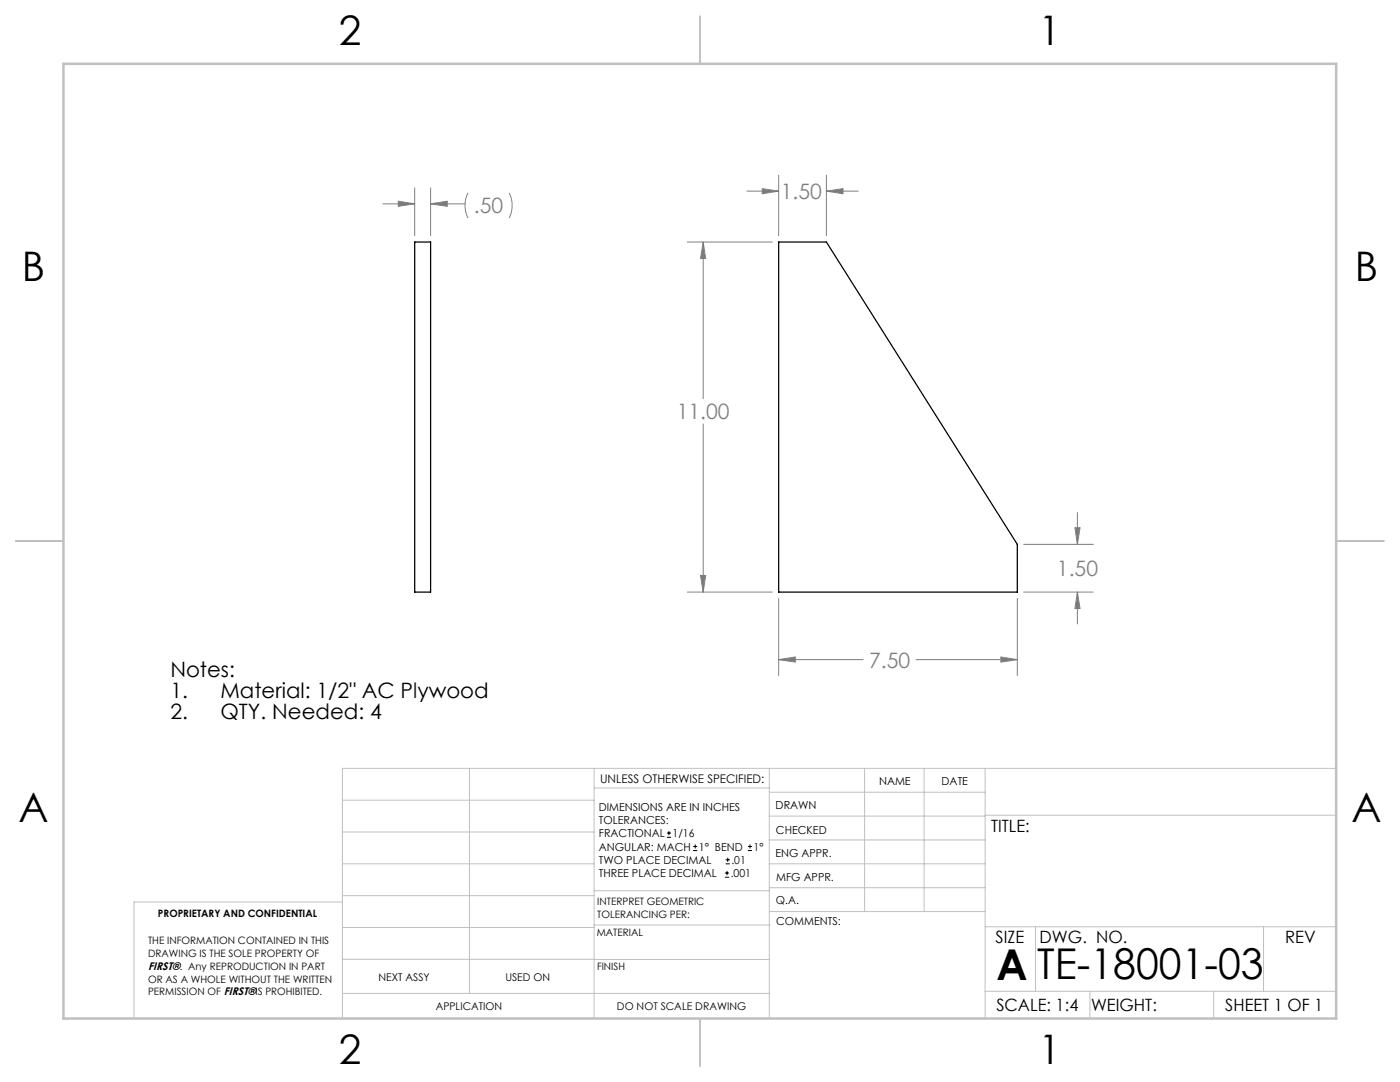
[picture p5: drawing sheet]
<svg xmlns="http://www.w3.org/2000/svg" width="279mm" height="216mm" viewBox="0 0 279 216" stroke-linecap="round" stroke-linejoin="round" font-family="sans-serif">
<g fill="none" stroke="#c0c0c0" stroke-width=".2">
<path d="M68.3 159.7h50.3M93.7 153.3v44.9M118.6 153.3v49.9M118.6 157.2h34.9M153.5 153.3v49.9M153.5 158.1h43.1M172.5 153.3v28.6M184.4 153.3v28.6M196.6 153.3v49.9M266.7 153.3h-198.4v49.9M68.3 178.7h50.3M68.3 172.4h50.3"/>
<path d="M68.3 166h50.3M68.3 180h-41.6v23.2M118.6 177.7h35M153.5 167.6h43.1M153.5 162.8h43.1M153.5 172.4h43.1M153.5 177.1h43.1M196.6 162.7h70.1M68.3 198.2h85.2M68.3 191.4l85.2 .1M68.3 185.1h50.3M118.6 184.6h35"/>
<path d="M153.6 181.9h43M196.6 197.8h70.1M196.6 184.9h70.1M206.7 184.9v12.9M217.5 197.8v5.4M242.2 197.8v5.4M252.2 184.9v12.9"/>
</g>
<path d="M139.7 3.2v9.5M3.1 107.9h9.6M266.7 107.9h9.5M139.7 203.2v9.6" fill="none" stroke="#c0c0c0" stroke-width=".25"/>
<path d="M12.7 12.7h254v190.5h-254z" fill="none" stroke="#c0c0c0" stroke-width=".5"/>
<g fill="none" stroke="#808080" stroke-width=".2">
<path d="M82.8 37.5v9.5M85.9 37.5v9.5M93.4 38.5a5.5 5.5 0 0 0 0 5M101.6 38.5a5.5 5.5 0 0 1 0 5M149 38.1h6.4M152.1 37.6l3.3 .5-3.3 .6zM155.4 35v12M164.9 38.1l3.3-.5v1.1zM164.9 35v12M164.9 38.1h6.4M76.4 40.7h6.4M79.5 40.1l3.3 .6-3.3 .5z"/>
<path d="M85.9 40.7l3.4-.6v1.1zM85.9 40.7h6.9M137.2 48.3h16.9M140.3 48.3l.5 3.3h-1zM140.3 48.3v31.3M140.3 84.6v33.5M137.2 118.1h16.9M139.8 114.8h1l-.5 3.3zM155.4 119.4v15.4M203 119.4v15.4M204.3 118.1h13.9M204.3 108.6h13.9"/>
<path d="M214.5 105.3h1l-.5 3.3zM215 118.1l.5 3.3h-1zM215 102.3v6.3M215 118.1v6.4M155.4 131.6l3.3-.5v1zM155.4 131.6h16.9M182.8 131.6h20.2M199.7 131.1l3.3 .5-3.3 .5z"/>
</g>
<path d="M140.3 48.3l.5 3.3h-1zM139.8 114.8h1l-.5 3.3zM155.4 131.6l3.3-.5v1zM199.7 131.1l3.3 .5-3.3 .5zM215 118.1l.5 3.3h-1zM214.5 105.3h1l-.5 3.3zM164.9 38.1l3.3-.5v1.1zM152.1 37.6l3.3 .5-3.3 .6zM85.9 40.7l3.4-.6v1.1zM79.5 40.1l3.3 .6-3.3 .5z" fill="#808080"/>
<path d="M82.8 48.3h3.1v69.8h-3.1zM155.4 48.3h9.5l38.1 60.3v9.5h-47.6z" fill="none" stroke="#000" stroke-width=".25"/>
<g fill="none" stroke="#000" stroke-width=".2">
<path d="M133.1 167.1h.8M133.1 166.2h.8M133.5 165.8v.9M138.3 169.7h.8M138.3 168.9h.8M138.7 168.5v.8M144.7 175h.8M144.7 174.2h.8M144.8 172.4h.9M144.8 171.6h.9M145.1 173.8v.8M145.2 171.1v.9"/>
<path d="M149.3 169.7h.8M149.3 168.9h.8M149.7 168.5v.8"/>
</g>
<g font-size="8.5">
<text x="198.9" y="195.5">A</text>
<text x="207" y="195.4">TE-18001-03</text>
</g>
<g font-size="8.1">
<text x="67.6" y="8.9">2</text>
<text x="207.3" y="8.9">1</text>
<text x="4.4" y="56.1">B</text>
<text x="270.4" y="56.1">B</text>
<text x="3.7" y="164.1">A</text>
<text x="269.7" y="164.1">A</text>
<text x="67.6" y="212.4">2</text>
<text x="207.3" y="212.4">1</text>
</g>
<g font-size="4.2" fill="#808080">
<text x="155.8" y="39.7">1.50</text>
<text x="94.6" y="42.6">.50</text>
<text x="135.1" y="83.7">11.00</text>
<text x="210.9" y="115">1.50</text>
<text x="173.4" y="133.2">7.50</text>
</g>
<g font-size="4.2">
<text x="34" y="135.1">Notes:</text>
<text x="34" y="139.3">1.</text>
<text x="34" y="143.5">2.</text>
<text x="44" y="139.3">Material: 1/2&quot; AC Plywood</text>
<text x="44" y="143.5">QTY. Needed: 4</text>
</g>
<g font-size="3.4">
<text x="197.8" y="166">TITLE:</text>
<text x="198.7" y="188.1">SIZE</text>
<text x="207.5" y="188.1">DWG. NO.</text>
<text x="256.5" y="188.2">REV</text>
<text x="198.8" y="201.7">SCALE: 1:4</text>
<text x="217.7" y="201.8">WEIGHT:</text>
<text x="244.5" y="201.7">SHEET 1 OF 1</text>
</g>
<text font-size="2.4" x="119.8" y="156.2">UNLESS OTHERWISE SPECIFIED:</text>
<g font-size="2.2">
<text x="119.5" y="161.8">DIMENSIONS ARE IN INCHES</text>
<text x="154.8" y="161.4">DRAWN</text>
<text x="175.4" y="156.6">NAME</text>
<text x="187.9" y="156.7">DATE</text>
<text x="119.5" y="164.4">TOLERANCES:</text>
<text x="119.5" y="167.1">FRACTIONAL</text>
<text x="134.2" y="167.1">1/16</text>
<text x="154.9" y="166.3">CHECKED</text>
<text x="119.5" y="172.4">TWO PLACE DECIMAL</text>
<text x="119.5" y="169.7">ANGULAR: MACH</text>
<text x="139.5" y="169.7">1° BEND</text>
<text x="146" y="172.4">.01</text>
<text x="150.4" y="169.7">1°</text>
<text x="154.8" y="171">ENG APPR.</text>
<text x="119.5" y="175">THREE PLACE DECIMAL</text>
<text x="145.8" y="175">.001</text>
<text x="154.9" y="175.7">MFG APPR.</text>
<text x="154.9" y="180.4">Q.A.</text>
<text x="154.9" y="184.6">COMMENTS:</text>
<text x="29.6" y="193.5">FIRST®. Any REPRODUCTION IN PART</text>
</g>
<g font-size="2.1">
<text x="75.5" y="195.7">NEXT ASSY</text>
<text x="100.9" y="195.7">USED ON</text>
<text x="86.9" y="201.5">APPLICATION</text>
<text x="123.1" y="201.6">DO NOT SCALE DRAWING</text>
</g>
<g font-size="2">
<text x="31.5" y="182.9">PROPRIETARY AND CONFIDENTIAL</text>
<text x="119.2" y="180.6">INTERPRET GEOMETRIC</text>
<text x="119.2" y="183.1">TOLERANCING PER:</text>
<text x="29.6" y="188.5">THE INFORMATION CONTAINED IN THIS</text>
<text x="29.6" y="191">DRAWING IS THE SOLE PROPERTY OF</text>
<text x="119.1" y="186.7">MATERIAL</text>
<text x="29.6" y="196.1">OR AS A WHOLE WITHOUT THE WRITTEN</text>
<text x="119.1" y="193.5">FINISH</text>
<text x="29.6" y="198.6">PERMISSION OF FIRST®IS PROHIBITED.</text>
</g>
</svg>
